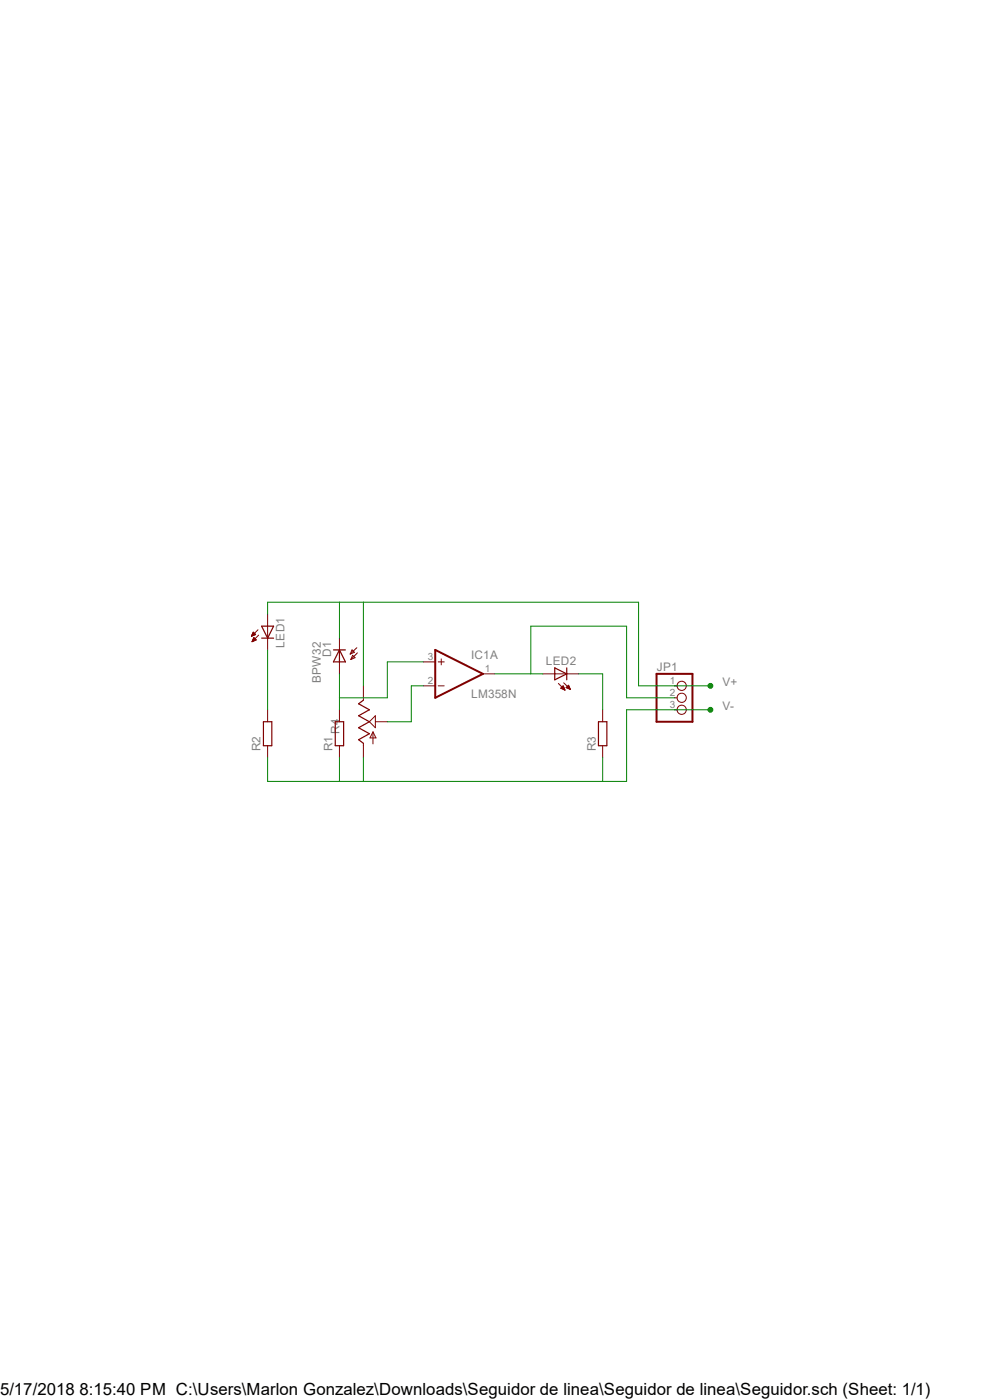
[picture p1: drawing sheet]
<svg xmlns="http://www.w3.org/2000/svg" width="210mm" height="297mm" viewBox="0 0 210 297" stroke-linecap="round" stroke-linejoin="round" font-family="sans-serif">
<path d="M92.3 137.9l10.1 5.1-10.1 5zM139.3 143h7.6v10.1h-7.6z" fill="none" stroke="#800000" stroke-width=".42"/>
<g fill="none" stroke="#800000" stroke-width=".21">
<path d="M53.4 134.9h.1M53.4 134.8h.3M53.4 134.7h.5M53.5 134.7h.6M53.5 134.6h.7M53.5 136.1h.1M53.5 136h.3M53.6 134.5h.5M53.6 135.9h.4M53.6 134.4h.4M53.6 135.8h.6M53.6 134.3h.3"/>
<path d="M53.6 135.7h.8M53.7 134.2h.1M53.7 135.6h.6M53.7 135.6h.5M53.8 135.5h.3M53.8 135.4h.2M53.8 135.3l.6 .5-.9 .3zM53.8 135.3h.1M54.2 134.6l-.5-.5-.4 .9M54.2 134.6l-.9 .4M54.7 133.6l-1.4 1.4M54.9 134.7l-1.4 1.4"/>
<path d="M56.8 130.3v7.6M72 135.4v2.5M74.7 137.9l.5 .5-.9 .4zM74.8 139l.5 .5-.9 .4zM75.7 137.4l-1.4 1.4M75.8 138.5l-1.4 1.4M93.6 139.8v1.3M56.8 150.6v2.5M56.8 158.2v2.5M72 140.4v2.6M72 150.6v2.5M72 158.2v2.5"/>
<path d="M77.1 145.5v3M77.1 157.7v3M78.4 153.1l1.2-1.3v2.6zM79.1 155.3v2.5M79.1 155.3l.7 1.2h-1.3zM79.6 153.1h2.6M89.8 140.4h2.5M89.8 145.5h2.5M93 140.4h1.2M93 145.5h1.2M102.4 143h2.6M115.1 143h7.7"/>
<path d="M118.4 145l1.4 1.4M119 146h.7M119 145.9h.7M119.1 145.8h.5M119.2 146.1h.5M119.2 145.8h.4M119.3 145.7h.2M119.4 145.6h.1M119.4 146.2h.4M119.5 145.5l.3 .9-.8-.4zM119.6 144.9l1.4 1.4M119.6 146.3h.2"/>
<path d="M119.8 146.4h.1M120.1 145.9l.5-.5 .4 .9zM120.1 145.8h.7M120.2 145.9h.7M120.2 145.8h.6M120.3 145.7h.4M120.4 145.6h.3M120.4 146h.5M120.5 145.5h.1M120.6 145.4h.1M120.6 146.1h.3M120.9 146.2h.1"/>
<path d="M127.8 150.6v2.5M127.8 158.2v2.5M143.1 145.5h.5M143.1 148h.5M143.1 150.6h.5"/>
<circle cx="144.6" cy="150.6" r=".98"/>
<circle cx="144.6" cy="145.5" r=".98"/>
<circle cx="144.6" cy="148" r=".98"/>
</g>
<path d="M55.5 132.8h2.5l-1.2 2.6zM55.5 135.4h2.5M70.7 137.9h2.6M72 137.9l1.3 2.5h-2.6zM72 137.9v2.5M55.9 153.1h1.8v5.1h-1.8zM71.1 153.1h1.8v5.1h-1.8zM77.1 148.5l-1 .8 2.3 1.3-2.3 1.2 2.3 1.3-2.3 1.3 2.3 1.3-2.3 1.2 1 .8M117.7 141.7l2.5 1.3-2.5 1.2zM120.2 141.7v2.5M127 153.1h1.7v5.1h-1.7z" fill="none" stroke="#800000" stroke-width=".25"/>
<path d="M56.8 137.9v12.7M72 143v7.6M89.8 140.4h-7.6v7.6h-10.2M89.8 145.5h-2.6v7.6h-5M105 143h10.1M112.6 143v-10.2h20.3v15.2h10.2M122.8 143h5v7.6M150.7 150.6h-17.8v15.2h-76.1v-5.1M72 160.7v5.1M77.1 160.7v5.1M127.8 160.7v5.1" fill="none" stroke="#008000" stroke-width=".21"/>
<circle cx="150.7" cy="150.6" r=".51" fill="#008000"/>
<g fill="none" stroke="#008000" stroke-width=".21">
<path d="M56.8 130.3v-2.5h78.7v17.7h15.2M72 127.8v7.6M77.1 127.8v17.7"/>
<circle cx="150.7" cy="150.6" r=".51"/>
</g>
<circle cx="150.7" cy="145.5" r=".51" fill="#008000"/>
<circle cx="150.7" cy="145.5" r=".51" fill="none" stroke="#008000" stroke-width=".21"/>
<text font-size="3.6" x="0" y="296">5/17/2018 8:15:40 PM C:\Users\Marlon Gonzalez\Downloads\Seguidor de linea\Seguidor de linea\Seguidor.sch (Sheet: 1/1)</text>
<g font-size="2.5" fill="#808080">
<text x="60.3" y="137.4" transform="rotate(-90 60.3 137.4)">LED1</text>
<text x="70.2" y="139.4" transform="rotate(-90 70.2 139.4)">D1</text>
<text x="100" y="139.8">IC1A</text>
<text x="115.8" y="141.2">LED2</text>
<text x="139.3" y="142.3">JP1</text>
<text x="68.1" y="144.9" transform="rotate(-90 68.1 144.9)">BPW32</text>
<text x="100" y="148">LM358N</text>
<text x="153.3" y="145.5">V+</text>
<text x="72" y="155.6" transform="rotate(-90 72 155.6)">R4</text>
<text x="153.3" y="150.6">V-</text>
<text x="55.3" y="159.4" transform="rotate(-90 55.3 159.4)">R2</text>
<text x="70.5" y="159.4" transform="rotate(-90 70.5 159.4)">R1</text>
<text x="126.4" y="159.4" transform="rotate(-90 126.4 159.4)">R3</text>
</g>
<g font-size="2.1" fill="#808080">
<text x="90.8" y="140.1">3</text>
<text x="102.8" y="142.6">1</text>
<text x="90.8" y="145.2">2</text>
<text x="142.1" y="145.2">1</text>
<text x="142.1" y="147.7">2</text>
<text x="142.1" y="150.2">3</text>
</g>
</svg>
